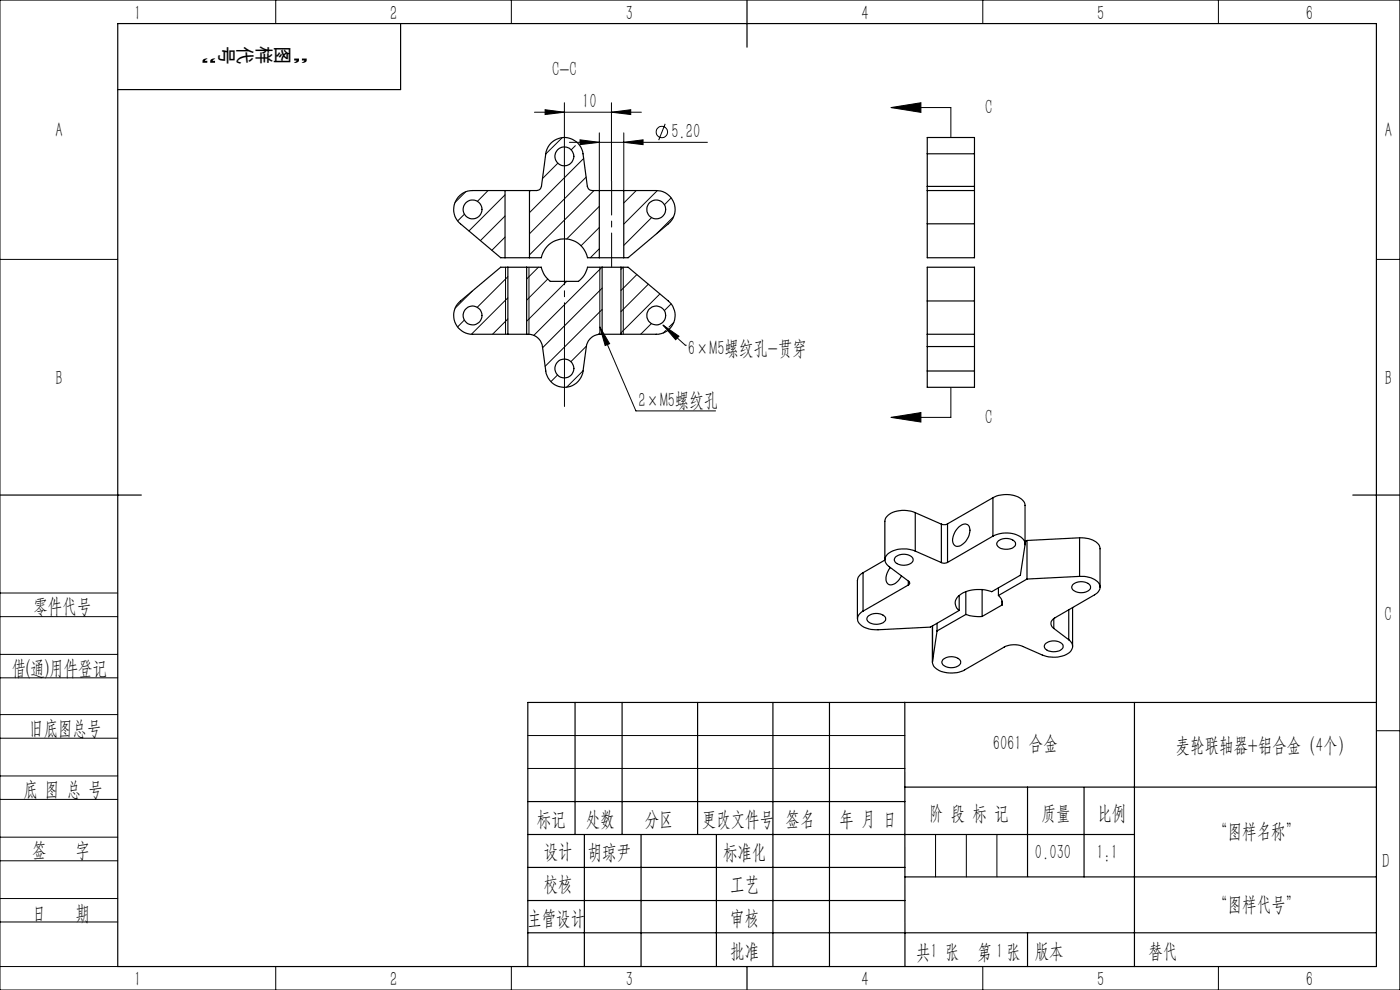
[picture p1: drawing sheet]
<svg xmlns="http://www.w3.org/2000/svg" width="297mm" height="210mm" viewBox="0 0 297 210" stroke-linecap="round" stroke-linejoin="round" font-family="sans-serif">
<g fill="none" stroke="#000" stroke-width=".21">
<path d="M0 0h297v210h-297zM58.5 0v5M108.5 0v5M208.5 0v5M258.5 0v5M113.4 23.8h22.7M115.6 23.3l4.1 .5-4.1 .5zM118.4 34.6l-3.3 3.3M119.3 29.2l-3.6 3.5M119.7 21.8v16.6M120.8 30.2h29.3M122.1 30.9l-.9 .9"/>
<path d="M123 29.7l4.1 .5-4.1 .5zM123.8 33.6l-11.5 11.5M124.4 37.6l-12.1 12M127.1 28.2v12.2M129.7 23.8l4.1-.5v1zM129.7 21.8v16.6M132.3 30.2l4.1-.5v1zM132.3 28.2v12.2M141.1 26.3l-1.4 3.4M189 22.8l6.4-1v2zM189 22.8h12.7v6.4M0 55h25"/>
<path d="M98.5 45.4l-1.4 1.5M98.8 40.7l-2.3 2.3M103.5 40.4l-2.2 2.3M107.1 45.8l-5.2 5.2M107.1 50.3l-2.7 2.8M107.1 41.3l-7.6 7.7M107.2 56.7v14.2M107.7 58.7l-6.5 6.5M112.2 56.7v14.2M112.5 40.4l-.2 .2M114.2 56.7l-2.5 2.5M116.2 59.2l-4.5 4.5"/>
<path d="M120.2 59.7l-8.5 8.4M126 40.4l-13.7 13.7M127.1 43.8l-6.9 6.9M127.1 48.3l-3.8 3.8M127.1 52.8l-1.9 1.9M127.2 56.7v14.2M127.7 56.7l-14.5 14.4M132.2 56.7l-.5 .4M132.2 56.7v14.2M135 40.4l-2.7 2.7M135.1 58.2l-3.4 3.4M138.2 46.2l-5.9 5.9"/>
<path d="M139.5 40.4l-7.2 7.1M142.4 42l-1.4 1.4M142.9 46l-3.6 3.6M292 55h5M98.5 67.9l-1.4 1.4M100.2 61.8l-3.6 3.6M107.7 63.2l-7.7 7.7M107.7 67.7l-3.2 3.2M118.3 79.5l-1.4 1.5M123.7 78.6l-3.5 3.6M124.4 73.4l-3.3 3.3M127.2 69.3l7.7 17.9h16.9"/>
<path d="M127.2 70.6l-.3 .4M127.2 69.3l2.1 3.6-.9 .4zM127.7 61.1l-12.6 12.7M127.7 65.6l-12.1 12.1M137.5 60.3l-5.8 5.8M138.2 68.6l-2.3 2.3M140 62.4l-8.3 8.2M140.7 69l4.7 4.2M140.7 69l3.3 2.3-.7 .8zM141.2 70.1l-.5 .6M142.4 64.4l-1.5 1.5M142.9 68.4l-1 1"/>
<path d="M145.4 73.2h.1M189 88.5l6.4-1v2zM201.7 82.2v6.3h-12.7M0 138.8h25M0 125.8h25M0 130.8h25M0 143.8h25M0 156.6h25M0 151.6h25M112 156h80M292 155h5M0 169.6h25"/>
<path d="M0 164.6h25M0 177.6h25M112 163h80M198.5 177v9M205 177v9M211.5 177v9M0 182.6h25M0 190.6h25M0 195.6h25M0 205h25M58.5 205v5M108.5 205v5"/>
<path d="M208.5 205v5M258.5 205v5"/>
<circle cx="140.4" cy="28" r="1.22"/>
</g>
<path d="M119.7 38.4v47.8" fill="none" stroke="#000" stroke-width=".21" stroke-dasharray="30.5 1.3 1.3 1.3" stroke-dashoffset="8.5"/>
<path d="M129.7 38.4v18.2" fill="none" stroke="#000" stroke-width=".21" stroke-dasharray="30.5 1.3 1.3 1.3" stroke-dashoffset="23.3"/>
<g fill="none" stroke="#000" stroke-width=".25">
<path d="M25 5h267v200h-267zM85 5v14h-60M158.5 0v10M196.7 39.5v.9M196.7 32.6v-3.4h10v3.4M196.7 32.6v6.9M196.7 39.5h10M196.7 32.6h10M206.7 39.5v.9M206.7 32.6v6.9M107.1 40.4h5.2M107.1 54.7h5.2"/>
<path d="M107.1 40.4h-6.8a4 4 0 0 0-3.8 2.6 4 4 0 0 0 1.2 4.5l8.5 7.2h.9M107.1 40.4v14.3M107.7 56.7h4M107.7 56.7h-1.5l-8.5 7.1a4 4 0 0 0-1.2 4.5 4 4 0 0 0 3.8 2.6h7.4M107.7 56.7v14.2M111.7 56.7h3.1a5 5 0 0 0 1.9 3h6a5 5 0 0 0 1.9-3h3.1M111.7 56.7v14.2M112.3 40.4h1.5a1.04 1.04 0 0 0 1.1-.9l.9-6.9a4 4 0 0 1 3.9-3.4 4 4 0 0 1 4 3.4l.9 6.9a1.04 1.04 0 0 0 1 .9h1.5M112.3 54.7h2.5a5 5 0 0 1 4.9-4 5 5 0 0 1 4.9 4h2.5M112.3 40.4v14.3M127.1 54.7h5.2M127.1 40.4h5.2"/>
<path d="M127.1 40.4v14.3M127.7 56.7h4M127.7 56.7v14.2M131.7 56.7h1.5l8.6 7.1a4 4 0 0 1 1.2 4.5 4 4 0 0 1-3.8 2.6h-7.5M131.7 56.7v14.2M132.3 40.4h6.9a4 4 0 0 1 3.8 2.6 4 4 0 0 1-1.2 4.5l-8.6 7.2h-.9M132.3 40.4v14.3M196.7 40.4v7.1M196.7 47.5v7.2h10v-7.2M196.7 40.4h10M196.7 47.5h10M206.7 40.4v7.1"/>
<path d="M107.7 70.9h4M111.7 70.9a3.1 3.1 0 0 1 3.4 2.6l.7 5.2a4 4 0 0 0 3.9 3.5 4 4 0 0 0 4-3.5l.7-5.2a3.1 3.1 0 0 1 3.3-2.6M127.7 70.9h4M196.7 63.8v7.1M196.7 70.9v2.6M196.7 78.7v3.5h10v-3.5M196.7 63.8h10M196.7 70.9h10M196.7 63.8v-7.1h10v7.1M196.7 73.5v5.2M196.7 73.5h10M196.7 78.7h10"/>
<path d="M206.7 63.8v7.1M206.7 70.9v2.6M206.7 73.5v5.2M0 105h30M187.7 118.8l-4.6 2.7M189.9 118.2a2.67 2.67 0 0 1 3.8 .3 1.43 1.43 0 0 1-1.8 1.4 1.81 1.81 0 0 1-2.2-1.3zM194.2 116.9a5.6 5.6 0 0 0-6.2 1.1 1.6 1.6 0 0 0 .6 2.1l4.2 3.2a.42 .42 0 0 1 .2 .4 .42 .42 0 0 1-.3 .4M194.2 108.8a5.8 5.8 0 0 0-6 .7l-.4 .6-.1 .5v8.1M194.2 116.9l5.5 2.4M194.2 108.8v8.1M194.2 108.8l5.5 2.4M199.7 111.2v8.1"/>
<path d="M201 119.3a1.42 1.42 0 0 1-1.3 0M201 111.1l-.4 .2-.9-.1M201 111.1v8.2M203.3 111.9a1.55 1.55 0 0 1 2.2-.4 3.3 3.3 0 0 1-2.2 4.4 1.29 1.29 0 0 1-1.1-2l.4-1zM210.6 113.7a5.6 5.6 0 0 1 6.5 .8l.3 .5 .1 .6-1 6.4-6.1 3.5a7.5 7.5 0 0 0-7.1 1 1.9 1.9 0 0 0 .2 3M210.6 105.6a5.6 5.6 0 0 1 6.5 .7l.4 .8v8.3M210.6 113.7l-9.6 5.6M210.6 105.6v8.1M210.6 105.6l-9.6 5.5M211.8 114.7a2.77 2.77 0 0 1 3.6 .4 1.43 1.43 0 0 1-1.8 1.4 1.76 1.76 0 0 1-2.1-1.2zM217.9 114.6v8.2M217.9 114.6l-.4 .3"/>
<path d="M229 114.1a4.2 4.2 0 0 1 4.3 1.8l.1 8.7M229 114.1v8.2M229 114.1l-11.1 .5M287 105h10M183.1 121.5l-.9 .7-.3 .9v8.2M183.1 121.5v8.1M184.1 130.8a2.72 2.72 0 0 1 3.8 .2 1.43 1.43 0 0 1-1.8 1.4 1.76 1.76 0 0 1-2.2-1.2zM188.9 120.4a3 3 0 0 0-.6 3.4 1.74 1.74 0 0 0 2.4-.8l.5-.8M192.7 124.1l-9.6 5.5M192.7 123.3v.8M197.8 132.8v7.7M198.8 133.8l-1 6.5a2.45 2.45 0 0 0 2.3 2.2 6.4 6.4 0 0 0 4.5-.4l8.4-4.8a4.7 4.7 0 0 1 4-.2l4.1 1.9a5.8 5.8 0 0 0 6-.8 1.59 1.59 0 0 0-.4-2.5"/>
<path d="M198.8 132.2v1.6M200 140a2.67 2.67 0 0 1 3.8 .2 1.43 1.43 0 0 1-1.8 1.4 1.81 1.81 0 0 1-2.2-1.2zM203.5 129.5l-6.1 3.5-11.1 .6a4.2 4.2 0 0 1-4.3-1.9 1.82 1.82 0 0 1 1.1-2.1M203.5 126.3v3.2M204.9 130.3a8.3 8.3 0 0 0 3.5 .5M204.9 130.3l-6.1 3.5M204.9 125.5v4.8M208.4 125.1v5.7M211.8 126.3a1.99 1.99 0 0 1 .8 2M211.8 124.7v1.6M212.6 128.3l-4.2 2.5M212.6 127.5v.8"/>
<path d="M217.9 122.8l-6.1 3.5M221.7 136.6a2.72 2.72 0 0 1 3.8 .2 1.43 1.43 0 0 1-1.8 1.4 1.76 1.76 0 0 1-2.2-1.2zM223.6 133.3l3.1 2.4M223.6 131.2v2.1M226.7 129.4v6.3M227.5 128.9v8.2M227.7 123.9a2.72 2.72 0 0 1 3.6 .4 1.43 1.43 0 0 1-1.7 1.4 1.81 1.81 0 0 1-2.2-1.2zM229 122.3a4.6 4.6 0 0 1 4.2 1.6 1.66 1.66 0 0 1-1 2.3l-8.4 4.8a1.25 1.25 0 0 0-.8 1.1 1.25 1.25 0 0 0 .6 1.2M229 122.3l-11.1 .5M122 149v28M132 149v28M148 149v28"/>
<path d="M164 149v56M176 149v56M191.9 149l.1 56M240.7 149v56M292 149h-180v56M112 177h128.7M112 170h80M124 177v28M136 177v28M152 177v28M191.9 167h100.1M218 167v18.9"/>
<path d="M230 167v19M112 197.9h180M112 184h80M112 191h80M192 186h100M218 197.9v7.1M158.5 205v5"/>
<circle cx="119.7" cy="33.2" r="2.01"/>
<circle cx="100.2" cy="44.4" r="1.99"/>
<circle cx="139.2" cy="44.4" r="1.99"/>
<circle cx="100.2" cy="66.9" r="2"/>
<circle cx="119.7" cy="78.2" r="2.02"/>
<circle cx="139.2" cy="66.9" r="2"/>
</g>
<g fill="#000">
<path d="M123 29.7l4.1 .5-4.1 .5zM132.3 30.2l4.1-.5v1z"/>
<path d="M129.7 23.8l4.1-.5v1zM115.6 23.3l4.1 .5-4.1 .5z"/>
<path d="M189 22.8l6.4-1v2zM189 88.5l6.4-1v2z"/>
<path d="M140.7 69l3.3 2.3-.7 .8zM127.2 69.3l2.1 3.6-.9 .4z"/>
</g>
<g font-size="4.4">
<text x="28.5" y="4.1">1</text>
<text x="82.7" y="4.1">2</text>
<text x="132.7" y="4.1">3</text>
<text x="182.7" y="4.1">4</text>
<text x="232.7" y="4.1">5</text>
<text x="277" y="4.1">6</text>
<text x="117.1" y="16.1">C-C</text>
<text x="123.5" y="22.9">10</text>
<text x="11.7" y="29.1">A</text>
<text x="142.4" y="29.3">5.20</text>
<text x="209" y="24.3">C</text>
<text x="293.8" y="29.1">A</text>
<text x="146" y="75.2">6×M5螺纹孔-贯穿</text>
<text x="11.7" y="81.6">B</text>
<text x="293.8" y="81.6">B</text>
<text x="135.4" y="86.3">2×M5螺纹孔</text>
<text x="209" y="90">C</text>
<text x="7.1" y="130.1">零件代号</text>
<text x="293.7" y="131.6">C</text>
<text x="2.5" y="143.2">借(通)用件登记</text>
<text x="6.2" y="155.8">旧底图总号</text>
<text x="210.6" y="159.1">6061 合金</text>
<text x="249.4" y="159.4">麦轮联轴器+铝合金（4个）</text>
<text x="5" y="168.9">底 图 总 号</text>
<text x="197.1" y="173.8">阶 段 标 记</text>
<text x="221" y="173.8">质量</text>
<text x="232.8" y="173.8">比例</text>
<text x="113.9" y="175.2">标记</text>
<text x="124.3" y="175.2">处数</text>
<text x="136.8" y="175.2">分区</text>
<text x="148.9" y="175.2">更改文件号</text>
<text x="166.7" y="175.2">签名</text>
<text x="178.1" y="175.2">年 月 日</text>
<text x="257.4" y="177.8">“图样名称”</text>
<text x="6.8" y="181.9">签</text>
<text x="16" y="181.9">字</text>
<text x="115.3" y="182.1">设计</text>
<text x="124.7" y="182.2">胡琼尹</text>
<text x="153.4" y="182.2">标准化</text>
<text x="219.6" y="182.1">0.030</text>
<text x="232.6" y="182.1">1:1</text>
<text x="293.2" y="184.1">D</text>
<text x="115.3" y="189">校核</text>
<text x="154.9" y="189">工艺</text>
<text x="6.8" y="195.2">日</text>
<text x="16" y="195.2">期</text>
<text x="111.9" y="196.2">主管设计</text>
<text x="154.9" y="196.2">审核</text>
<text x="257.4" y="193.2">“图样代号”</text>
<text x="154.9" y="203.1">批准</text>
<text x="194.4" y="203.4">共 张</text>
<text x="197.4" y="203.1">1</text>
<text x="207.4" y="203.4">第 张</text>
<text x="211.3" y="203.1">1</text>
<text x="219.5" y="203.1">版本</text>
<text x="243.6" y="203.1">替代</text>
<text x="28.5" y="209.1">1</text>
<text x="82.7" y="209.1">2</text>
<text x="132.7" y="209.1">3</text>
<text x="182.7" y="209.1">4</text>
<text x="232.7" y="209.1">5</text>
<text x="277" y="209.1">6</text>
</g>
<g font-size="4.1">
<text x="46.1" y="10.4" transform="rotate(-180 46.1 10.4)">”</text>
<text x="46.6" y="9.8" transform="rotate(90 46.6 9.8)">号</text>
<text x="50.5" y="9.8" transform="rotate(90 50.5 9.8)">代</text>
<text x="54.5" y="9.8" transform="rotate(90 54.5 9.8)">样</text>
<text x="58.4" y="9.8" transform="rotate(90 58.4 9.8)">图</text>
<text x="65.5" y="10.4" transform="rotate(-180 65.5 10.4)">“</text>
</g>
</svg>
